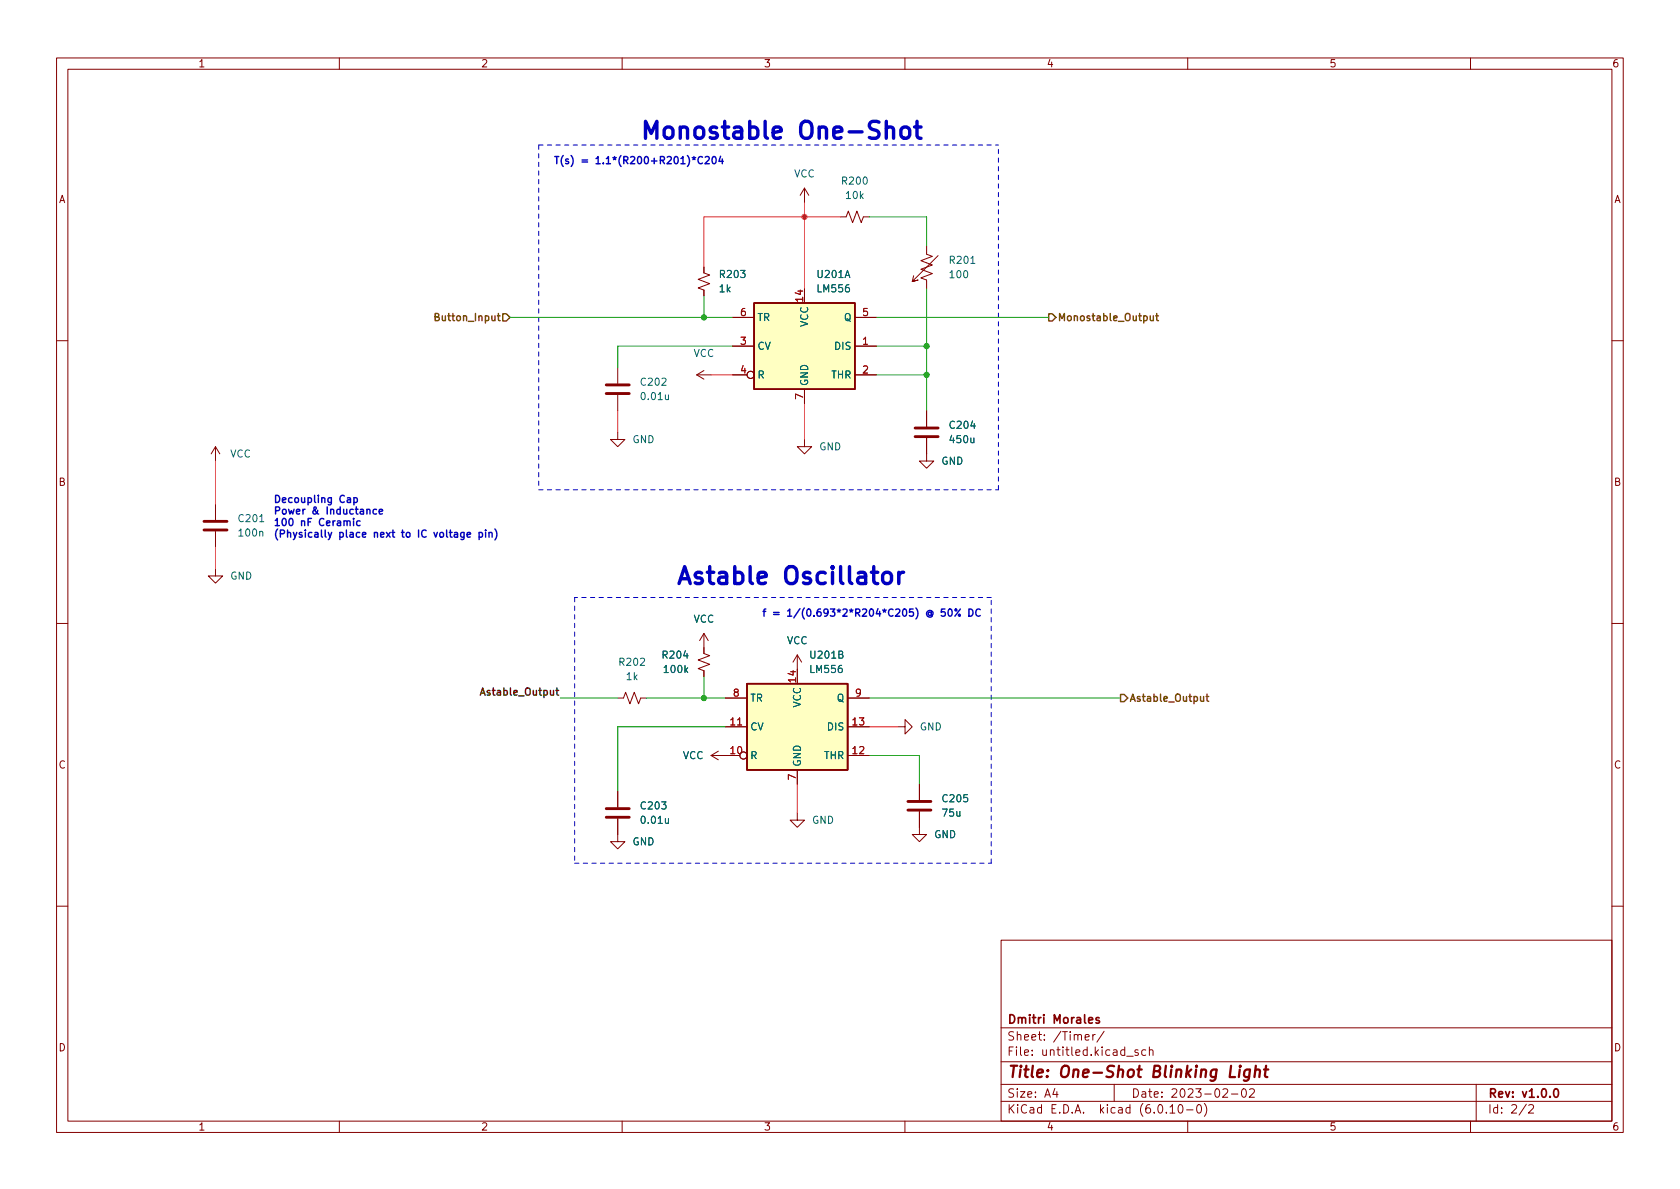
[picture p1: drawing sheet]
(kicad_sch (version 20211123) (generator eeschema)

 (paper "A4")

 (title_block
  (title "One-Shot Blinking Light")
  (date "2023-02-02")
  (rev "v1.0.0")
  (company "Dmitri Morales"))

 (lib_symbols
  (symbol "Device:C" (pin_numbers hide) (pin_names (offset 0.254)) (in_bom yes) (on_board yes)
   (property "Reference" "C" (id 0) (at 0.635 2.54 0) (effects (font (size 1.27 1.27)) (justify left)))
   (property "Value" "C" (id 1) (at 0.635 -2.54 0) (effects (font (size 1.27 1.27)) (justify left)))
   (property "Footprint" "" (id 2) (at 0.9652 -3.81 0) (effects (font (size 1.27 1.27)) hide))
   (property "Datasheet" "~" (id 3) (at 0 0 0) (effects (font (size 1.27 1.27)) hide))
   (symbol "C_0_1"
    (polyline (pts (xy -2.032 -0.762) (xy 2.032 -0.762)) (stroke (width 0.508) (type default) (color 0 0 0 0)) (fill (type none)))
    (polyline (pts (xy -2.032 0.762) (xy 2.032 0.762)) (stroke (width 0.508) (type default) (color 0 0 0 0)) (fill (type none))))
   (symbol "C_1_1"
    (pin passive line (at 0 3.81 270) (length 2.794) (name "~" (effects (font (size 1.27 1.27)))) (number "1" (effects (font (size 1.27 1.27)))))
    (pin passive line (at 0 -3.81 90) (length 2.794) (name "~" (effects (font (size 1.27 1.27)))) (number "2" (effects (font (size 1.27 1.27)))))))
  (symbol "Device:R_Small_US" (pin_numbers hide) (pin_names (offset 0.254) hide) (in_bom yes) (on_board yes)
   (property "Reference" "R" (id 0) (at 0.762 0.508 0) (effects (font (size 1.27 1.27)) (justify left)))
   (property "Value" "R_Small_US" (id 1) (at 0.762 -1.016 0) (effects (font (size 1.27 1.27)) (justify left)))
   (property "Footprint" "" (id 2) (at 0 0 0) (effects (font (size 1.27 1.27)) hide))
   (property "Datasheet" "~" (id 3) (at 0 0 0) (effects (font (size 1.27 1.27)) hide))
   (symbol "R_Small_US_1_1"
    (polyline (pts (xy 0 0) (xy 1.016 -0.381) (xy 0 -0.762) (xy -1.016 -1.143) (xy 0 -1.524)) (stroke (width 0) (type default) (color 0 0 0 0)) (fill (type none)))
    (polyline (pts (xy 0 1.524) (xy 1.016 1.143) (xy 0 0.762) (xy -1.016 0.381) (xy 0 0)) (stroke (width 0) (type default) (color 0 0 0 0)) (fill (type none)))
    (pin passive line (at 0 2.54 270) (length 1.016) (name "~" (effects (font (size 1.27 1.27)))) (number "1" (effects (font (size 1.27 1.27)))))
    (pin passive line (at 0 -2.54 90) (length 1.016) (name "~" (effects (font (size 1.27 1.27)))) (number "2" (effects (font (size 1.27 1.27)))))))
  (symbol "Device:R_Variable_US" (pin_numbers hide) (pin_names (offset 0)) (in_bom yes) (on_board yes)
   (property "Reference" "R" (id 0) (at 2.54 -2.54 90) (effects (font (size 1.27 1.27)) (justify left)))
   (property "Value" "R_Variable_US" (id 1) (at -2.54 -1.27 90) (effects (font (size 1.27 1.27)) (justify left)))
   (property "Footprint" "" (id 2) (at -1.778 0 90) (effects (font (size 1.27 1.27)) hide))
   (property "Datasheet" "~" (id 3) (at 0 0 0) (effects (font (size 1.27 1.27)) hide))
   (symbol "R_Variable_US_0_1"
    (polyline (pts (xy 0 -2.286) (xy 0 -2.54)) (stroke (width 0) (type default) (color 0 0 0 0)) (fill (type none)))
    (polyline (pts (xy 0 2.286) (xy 0 2.54)) (stroke (width 0) (type default) (color 0 0 0 0)) (fill (type none)))
    (polyline (pts (xy 0 -0.762) (xy 1.016 -1.143) (xy 0 -1.524) (xy -1.016 -1.905) (xy 0 -2.286)) (stroke (width 0) (type default) (color 0 0 0 0)) (fill (type none)))
    (polyline (pts (xy 0 0.762) (xy 1.016 0.381) (xy 0 0) (xy -1.016 -0.381) (xy 0 -0.762)) (stroke (width 0) (type default) (color 0 0 0 0)) (fill (type none)))
    (polyline (pts (xy 0 2.286) (xy 1.016 1.905) (xy 0 1.524) (xy -1.016 1.143) (xy 0 0.762)) (stroke (width 0.1524) (type default) (color 0 0 0 0)) (fill (type none)))
    (polyline (pts (xy 2.286 1.524) (xy 2.54 2.54) (xy 1.524 2.286) (xy 2.54 2.54) (xy -2.032 -2.032)) (stroke (width 0.1524) (type default) (color 0 0 0 0)) (fill (type none))))
   (symbol "R_Variable_US_1_1"
    (pin passive line (at 0 3.81 270) (length 1.27) (name "~" (effects (font (size 1.27 1.27)))) (number "1" (effects (font (size 1.27 1.27)))))
    (pin passive line (at 0 -3.81 90) (length 1.27) (name "~" (effects (font (size 1.27 1.27)))) (number "2" (effects (font (size 1.27 1.27)))))))
  (symbol "Timer:LM556" (in_bom yes) (on_board yes)
   (property "Reference" "U" (id 0) (at -10.16 8.89 0) (effects (font (size 1.27 1.27)) (justify left)))
   (property "Value" "LM556" (id 1) (at -10.16 -8.89 0) (effects (font (size 1.27 1.27)) (justify left)))
   (property "Footprint" "" (id 2) (at 0 0 0) (effects (font (size 1.27 1.27)) hide))
   (property "Datasheet" "http://www.ti.com/lit/ds/symlink/lm556.pdf" (id 3) (at 0 0 0) (effects (font (size 1.27 1.27)) hide))
   (symbol "LM556_0_0"
    (pin power_in line (at 0 10.16 270) (length 2.54) (name "VCC" (effects (font (size 1.27 1.27)))) (number "14" (effects (font (size 1.27 1.27)))))
    (pin power_in line (at 0 -10.16 90) (length 2.54) (name "GND" (effects (font (size 1.27 1.27)))) (number "7" (effects (font (size 1.27 1.27))))))
   (symbol "LM556_0_1"
    (rectangle (start -8.89 -7.62) (end 8.89 7.62) (stroke (width 0.254) (type default) (color 0 0 0 0)) (fill (type background)))
    (rectangle (start -8.89 -7.62) (end 8.89 7.62) (stroke (width 0.254) (type default) (color 0 0 0 0)) (fill (type background))))
   (symbol "LM556_1_1"
    (pin input line (at 12.7 0 180) (length 3.81) (name "DIS" (effects (font (size 1.27 1.27)))) (number "1" (effects (font (size 1.27 1.27)))))
    (pin input line (at 12.7 -5.08 180) (length 3.81) (name "THR" (effects (font (size 1.27 1.27)))) (number "2" (effects (font (size 1.27 1.27)))))
    (pin input line (at -12.7 0 0) (length 3.81) (name "CV" (effects (font (size 1.27 1.27)))) (number "3" (effects (font (size 1.27 1.27)))))
    (pin input inverted (at -12.7 -5.08 0) (length 3.81) (name "R" (effects (font (size 1.27 1.27)))) (number "4" (effects (font (size 1.27 1.27)))))
    (pin output line (at 12.7 5.08 180) (length 3.81) (name "Q" (effects (font (size 1.27 1.27)))) (number "5" (effects (font (size 1.27 1.27)))))
    (pin input line (at -12.7 5.08 0) (length 3.81) (name "TR" (effects (font (size 1.27 1.27)))) (number "6" (effects (font (size 1.27 1.27))))))
   (symbol "LM556_2_1"
    (pin input inverted (at -12.7 -5.08 0) (length 3.81) (name "R" (effects (font (size 1.27 1.27)))) (number "10" (effects (font (size 1.27 1.27)))))
    (pin input line (at -12.7 0 0) (length 3.81) (name "CV" (effects (font (size 1.27 1.27)))) (number "11" (effects (font (size 1.27 1.27)))))
    (pin input line (at 12.7 -5.08 180) (length 3.81) (name "THR" (effects (font (size 1.27 1.27)))) (number "12" (effects (font (size 1.27 1.27)))))
    (pin input line (at 12.7 0 180) (length 3.81) (name "DIS" (effects (font (size 1.27 1.27)))) (number "13" (effects (font (size 1.27 1.27)))))
    (pin input line (at -12.7 5.08 0) (length 3.81) (name "TR" (effects (font (size 1.27 1.27)))) (number "8" (effects (font (size 1.27 1.27)))))
    (pin output line (at 12.7 5.08 180) (length 3.81) (name "Q" (effects (font (size 1.27 1.27)))) (number "9" (effects (font (size 1.27 1.27)))))))
  (symbol "power:GND" (power) (pin_names (offset 0)) (in_bom yes) (on_board yes)
   (property "Reference" "#PWR" (id 0) (at 0 -6.35 0) (effects (font (size 1.27 1.27)) hide))
   (property "Value" "GND" (id 1) (at 0 -3.81 0) (effects (font (size 1.27 1.27))))
   (property "Footprint" "" (id 2) (at 0 0 0) (effects (font (size 1.27 1.27)) hide))
   (property "Datasheet" "" (id 3) (at 0 0 0) (effects (font (size 1.27 1.27)) hide))
   (symbol "GND_0_1"
    (polyline (pts (xy 0 0) (xy 0 -1.27) (xy 1.27 -1.27) (xy 0 -2.54) (xy -1.27 -1.27) (xy 0 -1.27)) (stroke (width 0) (type default) (color 0 0 0 0)) (fill (type none))))
   (symbol "GND_1_1"
    (pin power_in line (at 0 0 270) (length 0) hide (name "GND" (effects (font (size 1.27 1.27)))) (number "1" (effects (font (size 1.27 1.27)))))))
  (symbol "power:VCC" (power) (pin_names (offset 0)) (in_bom yes) (on_board yes)
   (property "Reference" "#PWR" (id 0) (at 0 -3.81 0) (effects (font (size 1.27 1.27)) hide))
   (property "Value" "VCC" (id 1) (at 0 3.81 0) (effects (font (size 1.27 1.27))))
   (property "Footprint" "" (id 2) (at 0 0 0) (effects (font (size 1.27 1.27)) hide))
   (property "Datasheet" "" (id 3) (at 0 0 0) (effects (font (size 1.27 1.27)) hide))
   (symbol "VCC_0_1"
    (polyline (pts (xy -0.762 1.27) (xy 0 2.54)) (stroke (width 0) (type default) (color 0 0 0 0)) (fill (type none)))
    (polyline (pts (xy 0 0) (xy 0 2.54)) (stroke (width 0) (type default) (color 0 0 0 0)) (fill (type none)))
    (polyline (pts (xy 0 2.54) (xy 0.762 1.27)) (stroke (width 0) (type default) (color 0 0 0 0)) (fill (type none))))
   (symbol "VCC_1_1"
    (pin power_in line (at 0 0 90) (length 0) hide (name "VCC" (effects (font (size 1.27 1.27)))) (number "1" (effects (font (size 1.27 1.27))))))))

 (junction (at 163.83 60.96) (diameter 0) (color 0 0 0 0))
 (junction (at 124.46 55.88) (diameter 0) (color 0 0 0 0))
 (junction (at 124.46 123.19) (diameter 0) (color 0 0 0 0))
 (junction (at 142.24 38.1) (diameter 0) (color 0 0 0 0))
 (junction (at 163.83 66.04) (diameter 0) (color 0 0 0 0))

 (wire (pts (xy 154.94 60.96) (xy 163.83 60.96)) (stroke (width 0) (type default) (color 0 0 0 0)))
 (polyline (pts (xy 175.26 105.41) (xy 101.6 105.41)) (stroke (width 0) (type default) (color 0 0 0 0)))

 (wire (pts (xy 124.46 52.07) (xy 124.46 55.88)) (stroke (width 0) (type default) (color 0 0 0 0)))
 (wire (pts (xy 142.24 38.1) (xy 148.59 38.1)) (stroke (width 0) (type default) (color 0 0 0 0)))
 (wire (pts (xy 142.24 38.1) (xy 142.24 50.8)) (stroke (width 0) (type default) (color 0 0 0 0)))
 (wire (pts (xy 109.22 60.96) (xy 109.22 64.77)) (stroke (width 0) (type default) (color 0 0 0 0)))
 (wire (pts (xy 124.46 38.1) (xy 142.24 38.1)) (stroke (width 0) (type default) (color 0 0 0 0)))
 (wire (pts (xy 163.83 38.1) (xy 163.83 43.18)) (stroke (width 0) (type default) (color 0 0 0 0)))
 (polyline (pts (xy 95.25 25.4) (xy 95.25 86.36)) (stroke (width 0) (type default) (color 0 0 0 0)))

 (wire (pts (xy 129.54 60.96) (xy 109.22 60.96)) (stroke (width 0) (type default) (color 0 0 0 0)))
 (wire (pts (xy 109.22 72.39) (xy 109.22 76.2)) (stroke (width 0) (type default) (color 0 0 0 0)))
 (wire (pts (xy 128.27 128.27) (xy 109.22 128.27)) (stroke (width 0) (type default) (color 0 0 0 0)))
 (wire (pts (xy 153.67 128.27) (xy 158.75 128.27)) (stroke (width 0) (type default) (color 0 0 0 0)))
 (wire (pts (xy 114.3 123.19) (xy 124.46 123.19)) (stroke (width 0) (type default) (color 0 0 0 0)))
 (wire (pts (xy 153.67 123.19) (xy 198.12 123.19)) (stroke (width 0) (type default) (color 0 0 0 0)))
 (wire (pts (xy 90.17 55.88) (xy 124.46 55.88)) (stroke (width 0) (type default) (color 0 0 0 0)))
 (wire (pts (xy 140.97 138.43) (xy 140.97 143.51)) (stroke (width 0) (type default) (color 0 0 0 0)))
 (wire (pts (xy 162.56 133.35) (xy 162.56 138.43)) (stroke (width 0) (type default) (color 0 0 0 0)))
 (wire (pts (xy 109.22 128.27) (xy 109.22 139.7)) (stroke (width 0) (type default) (color 0 0 0 0)))
 (wire (pts (xy 38.1 96.52) (xy 38.1 100.33)) (stroke (width 0) (type default) (color 0 0 0 0)))
 (wire (pts (xy 125.73 66.04) (xy 129.54 66.04)) (stroke (width 0) (type default) (color 0 0 0 0)))
 (wire (pts (xy 142.24 35.56) (xy 142.24 38.1)) (stroke (width 0) (type default) (color 0 0 0 0)))
 (polyline (pts (xy 95.25 25.4) (xy 176.53 25.4)) (stroke (width 0) (type default) (color 0 0 0 0)))

 (wire (pts (xy 124.46 119.38) (xy 124.46 123.19)) (stroke (width 0) (type default) (color 0 0 0 0)))
 (wire (pts (xy 124.46 123.19) (xy 128.27 123.19)) (stroke (width 0) (type default) (color 0 0 0 0)))
 (wire (pts (xy 153.67 133.35) (xy 162.56 133.35)) (stroke (width 0) (type default) (color 0 0 0 0)))
 (wire (pts (xy 154.94 55.88) (xy 185.42 55.88)) (stroke (width 0) (type default) (color 0 0 0 0)))
 (wire (pts (xy 142.24 71.12) (xy 142.24 77.47)) (stroke (width 0) (type default) (color 0 0 0 0)))
 (wire (pts (xy 38.1 81.28) (xy 38.1 88.9)) (stroke (width 0) (type default) (color 0 0 0 0)))
 (polyline (pts (xy 175.26 152.4) (xy 175.26 105.41)) (stroke (width 0) (type default) (color 0 0 0 0)))
 (polyline (pts (xy 176.53 86.36) (xy 176.53 25.4)) (stroke (width 0) (type default) (color 0 0 0 0)))

 (wire (pts (xy 154.94 66.04) (xy 163.83 66.04)) (stroke (width 0) (type default) (color 0 0 0 0)))
 (polyline (pts (xy 101.6 105.41) (xy 101.6 152.4)) (stroke (width 0) (type default) (color 0 0 0 0)))

 (wire (pts (xy 124.46 46.99) (xy 124.46 38.1)) (stroke (width 0) (type default) (color 0 0 0 0)))
 (wire (pts (xy 124.46 55.88) (xy 129.54 55.88)) (stroke (width 0) (type default) (color 0 0 0 0)))
 (wire (pts (xy 163.83 66.04) (xy 163.83 72.39)) (stroke (width 0) (type default) (color 0 0 0 0)))
 (polyline (pts (xy 101.6 152.4) (xy 175.26 152.4)) (stroke (width 0) (type default) (color 0 0 0 0)))

 (wire (pts (xy 163.83 50.8) (xy 163.83 60.96)) (stroke (width 0) (type default) (color 0 0 0 0)))
 (wire (pts (xy 99.06 123.19) (xy 109.22 123.19)) (stroke (width 0) (type default) (color 0 0 0 0)))
 (polyline (pts (xy 95.25 86.36) (xy 176.53 86.36)) (stroke (width 0) (type default) (color 0 0 0 0)))

 (wire (pts (xy 163.83 60.96) (xy 163.83 66.04)) (stroke (width 0) (type default) (color 0 0 0 0)))
 (wire (pts (xy 153.67 38.1) (xy 163.83 38.1)) (stroke (width 0) (type default) (color 0 0 0 0)))

 (text "f = 1/(0.693*2*R204*C205) @ 50% DC" (at 134.62 109.22 0) (effects (font (size 1.27 1.27) bold) (justify left bottom)))
 (text "Decoupling Cap\nPower & Inductance\n100 nF Ceramic\n(Physically place next to IC voltage pin)" (at 48.26 95.25 0) (effects (font (size 1.27 1.27) bold) (justify left bottom)))
 (text "T(s) = 1.1*(R200+R201)*C204" (at 97.79 29.21 0) (effects (font (size 1.27 1.27) bold) (justify left bottom)))
 (text "Monostable One-Shot" (at 113.03 25.4 0) (effects (font (size 3 3) bold) (justify left bottom)))
 (text "Astable Oscillator\n" (at 119.38 104.14 0) (effects (font (size 3 3) bold) (justify left bottom)))

 (label "Astable_Output" (at 99.06 123.19 180) (effects (font (size 1.27 1.27) bold) (justify right bottom)))

 (hierarchical_label "Button_Input" (shape input) (at 90.17 55.88 180) (effects (font (size 1.27 1.27) bold) (justify right)))
 (hierarchical_label "Astable_Output" (shape output) (at 198.12 123.19 0) (effects (font (size 1.27 1.27) bold) (justify left)))
 (hierarchical_label "Monostable_Output" (shape output) (at 185.42 55.88 0) (effects (font (size 1.27 1.27) bold) (justify left)))

 (symbol (lib_id "Device:C") (at 109.22 143.51 0) (unit 1) (in_bom yes) (on_board yes) (fields_autoplaced)
  (property "Reference" "C203" (id 0) (at 113.03 142.2399 0) (effects (font (size 1.27 1.27)) (justify left)))
  (property "Value" "0.01u" (id 1) (at 113.03 144.7799 0) (effects (font (size 1.27 1.27)) (justify left)))
  (property "Footprint" "" (id 2) (at 110.1852 147.32 0) (effects (font (size 1.27 1.27)) hide))
  (property "Datasheet" "~" (id 3) (at 109.22 143.51 0) (effects (font (size 1.27 1.27)) hide)) (pin "1") (pin "2"))

 (symbol (lib_id "power:GND") (at 109.22 147.32 0) (unit 1) (in_bom yes) (on_board yes) (fields_autoplaced)
  (property "Reference" "#PWR0204" (id 0) (at 109.22 153.67 0) (effects (font (size 1.27 1.27)) hide))
  (property "Value" "GND" (id 1) (at 111.76 148.5899 0) (effects (font (size 1.27 1.27)) (justify left)))
  (property "Footprint" "" (id 2) (at 109.22 147.32 0) (effects (font (size 1.27 1.27)) hide))
  (property "Datasheet" "" (id 3) (at 109.22 147.32 0) (effects (font (size 1.27 1.27)) hide)) (pin "1"))

 (symbol (lib_id "power:GND") (at 109.22 76.2 0) (unit 1) (in_bom yes) (on_board yes) (fields_autoplaced)
  (property "Reference" "#PWR0203" (id 0) (at 109.22 82.55 0) (effects (font (size 1.27 1.27)) hide))
  (property "Value" "GND" (id 1) (at 111.76 77.4699 0) (effects (font (size 1.27 1.27)) (justify left)))
  (property "Footprint" "" (id 2) (at 109.22 76.2 0) (effects (font (size 1.27 1.27)) hide))
  (property "Datasheet" "" (id 3) (at 109.22 76.2 0) (effects (font (size 1.27 1.27)) hide)) (pin "1"))

 (symbol (lib_id "Device:C") (at 109.22 68.58 0) (unit 1) (in_bom yes) (on_board yes) (fields_autoplaced)
  (property "Reference" "C202" (id 0) (at 113.03 67.3099 0) (effects (font (size 1.27 1.27)) (justify left)))
  (property "Value" "0.01u" (id 1) (at 113.03 69.8499 0) (effects (font (size 1.27 1.27)) (justify left)))
  (property "Footprint" "" (id 2) (at 110.1852 72.39 0) (effects (font (size 1.27 1.27)) hide))
  (property "Datasheet" "~" (id 3) (at 109.22 68.58 0) (effects (font (size 1.27 1.27)) hide)) (pin "1") (pin "2"))

 (symbol (lib_id "power:GND") (at 158.75 128.27 90) (unit 1) (in_bom yes) (on_board yes) (fields_autoplaced)
  (property "Reference" "#PWR0212" (id 0) (at 165.1 128.27 0) (effects (font (size 1.27 1.27)) hide))
  (property "Value" "GND" (id 1) (at 162.56 128.2699 90) (effects (font (size 1.27 1.27)) (justify right)))
  (property "Footprint" "" (id 2) (at 158.75 128.27 0) (effects (font (size 1.27 1.27)) hide))
  (property "Datasheet" "" (id 3) (at 158.75 128.27 0) (effects (font (size 1.27 1.27)) hide)) (pin "1"))

 (symbol (lib_id "Timer:LM556") (at 140.97 128.27 0) (unit 2) (in_bom yes) (on_board yes) (fields_autoplaced)
  (property "Reference" "U201" (id 0) (at 142.9894 115.57 0) (effects (font (size 1.27 1.27)) (justify left)))
  (property "Value" "LM556" (id 1) (at 142.9894 118.11 0) (effects (font (size 1.27 1.27)) (justify left)))
  (property "Footprint" "" (id 2) (at 140.97 128.27 0) (effects (font (size 1.27 1.27)) hide))
  (property "Datasheet" "http://www.ti.com/lit/ds/symlink/lm556.pdf" (id 3) (at 140.97 128.27 0) (effects (font (size 1.27 1.27)) hide)) (pin "14") (pin "7") (pin "1") (pin "2") (pin "3") (pin "4") (pin "5") (pin "6") (pin "10") (pin "11") (pin "12") (pin "13") (pin "8") (pin "9"))

 (symbol (lib_id "power:VCC") (at 38.1 81.28 0) (unit 1) (in_bom yes) (on_board yes) (fields_autoplaced)
  (property "Reference" "#PWR0201" (id 0) (at 38.1 85.09 0) (effects (font (size 1.27 1.27)) hide))
  (property "Value" "VCC" (id 1) (at 40.64 80.0099 0) (effects (font (size 1.27 1.27)) (justify left)))
  (property "Footprint" "" (id 2) (at 38.1 81.28 0) (effects (font (size 1.27 1.27)) hide))
  (property "Datasheet" "" (id 3) (at 38.1 81.28 0) (effects (font (size 1.27 1.27)) hide)) (pin "1"))

 (symbol (lib_id "power:GND") (at 142.24 77.47 0) (unit 1) (in_bom yes) (on_board yes) (fields_autoplaced)
  (property "Reference" "#PWR0211" (id 0) (at 142.24 83.82 0) (effects (font (size 1.27 1.27)) hide))
  (property "Value" "GND" (id 1) (at 144.78 78.7399 0) (effects (font (size 1.27 1.27)) (justify left)))
  (property "Footprint" "" (id 2) (at 142.24 77.47 0) (effects (font (size 1.27 1.27)) hide))
  (property "Datasheet" "" (id 3) (at 142.24 77.47 0) (effects (font (size 1.27 1.27)) hide)) (pin "1"))

 (symbol (lib_id "power:VCC") (at 140.97 118.11 0) (unit 1) (in_bom yes) (on_board yes) (fields_autoplaced)
  (property "Reference" "#PWR0208" (id 0) (at 140.97 121.92 0) (effects (font (size 1.27 1.27)) hide))
  (property "Value" "VCC" (id 1) (at 140.97 113.03 0))
  (property "Footprint" "" (id 2) (at 140.97 118.11 0) (effects (font (size 1.27 1.27)) hide))
  (property "Datasheet" "" (id 3) (at 140.97 118.11 0) (effects (font (size 1.27 1.27)) hide)) (pin "1"))

 (symbol (lib_id "power:GND") (at 163.83 80.01 0) (unit 1) (in_bom yes) (on_board yes) (fields_autoplaced)
  (property "Reference" "#PWR0214" (id 0) (at 163.83 86.36 0) (effects (font (size 1.27 1.27)) hide))
  (property "Value" "GND" (id 1) (at 166.37 81.2799 0) (effects (font (size 1.27 1.27)) (justify left)))
  (property "Footprint" "" (id 2) (at 163.83 80.01 0) (effects (font (size 1.27 1.27)) hide))
  (property "Datasheet" "" (id 3) (at 163.83 80.01 0) (effects (font (size 1.27 1.27)) hide)) (pin "1"))

 (symbol (lib_id "Timer:LM556") (at 142.24 60.96 0) (unit 1) (in_bom yes) (on_board yes) (fields_autoplaced)
  (property "Reference" "U201" (id 0) (at 144.2594 48.26 0) (effects (font (size 1.27 1.27)) (justify left)))
  (property "Value" "LM556" (id 1) (at 144.2594 50.8 0) (effects (font (size 1.27 1.27)) (justify left)))
  (property "Footprint" "" (id 2) (at 142.24 60.96 0) (effects (font (size 1.27 1.27)) hide))
  (property "Datasheet" "http://www.ti.com/lit/ds/symlink/lm556.pdf" (id 3) (at 142.24 60.96 0) (effects (font (size 1.27 1.27)) hide)) (pin "14") (pin "7") (pin "1") (pin "2") (pin "3") (pin "4") (pin "5") (pin "6") (pin "10") (pin "11") (pin "12") (pin "13") (pin "8") (pin "9"))

 (symbol (lib_id "Device:C") (at 163.83 76.2 0) (unit 1) (in_bom yes) (on_board yes) (fields_autoplaced)
  (property "Reference" "C204" (id 0) (at 167.64 74.9299 0) (effects (font (size 1.27 1.27)) (justify left)))
  (property "Value" "450u" (id 1) (at 167.64 77.4699 0) (effects (font (size 1.27 1.27)) (justify left)))
  (property "Footprint" "" (id 2) (at 164.7952 80.01 0) (effects (font (size 1.27 1.27)) hide))
  (property "Datasheet" "~" (id 3) (at 163.83 76.2 0) (effects (font (size 1.27 1.27)) hide)) (pin "1") (pin "2"))

 (symbol (lib_id "Device:C") (at 162.56 142.24 0) (unit 1) (in_bom yes) (on_board yes) (fields_autoplaced)
  (property "Reference" "C205" (id 0) (at 166.37 140.9699 0) (effects (font (size 1.27 1.27)) (justify left)))
  (property "Value" "75u" (id 1) (at 166.37 143.5099 0) (effects (font (size 1.27 1.27)) (justify left)))
  (property "Footprint" "" (id 2) (at 163.5252 146.05 0) (effects (font (size 1.27 1.27)) hide))
  (property "Datasheet" "~" (id 3) (at 162.56 142.24 0) (effects (font (size 1.27 1.27)) hide)) (pin "1") (pin "2"))

 (symbol (lib_id "power:GND") (at 162.56 146.05 0) (unit 1) (in_bom yes) (on_board yes) (fields_autoplaced)
  (property "Reference" "#PWR0213" (id 0) (at 162.56 152.4 0) (effects (font (size 1.27 1.27)) hide))
  (property "Value" "GND" (id 1) (at 165.1 147.3199 0) (effects (font (size 1.27 1.27)) (justify left)))
  (property "Footprint" "" (id 2) (at 162.56 146.05 0) (effects (font (size 1.27 1.27)) hide))
  (property "Datasheet" "" (id 3) (at 162.56 146.05 0) (effects (font (size 1.27 1.27)) hide)) (pin "1"))

 (symbol (lib_id "power:GND") (at 38.1 100.33 0) (unit 1) (in_bom yes) (on_board yes) (fields_autoplaced)
  (property "Reference" "#PWR0202" (id 0) (at 38.1 106.68 0) (effects (font (size 1.27 1.27)) hide))
  (property "Value" "GND" (id 1) (at 40.64 101.5999 0) (effects (font (size 1.27 1.27)) (justify left)))
  (property "Footprint" "" (id 2) (at 38.1 100.33 0) (effects (font (size 1.27 1.27)) hide))
  (property "Datasheet" "" (id 3) (at 38.1 100.33 0) (effects (font (size 1.27 1.27)) hide)) (pin "1"))

 (symbol (lib_id "power:VCC") (at 124.46 114.3 0) (unit 1) (in_bom yes) (on_board yes) (fields_autoplaced)
  (property "Reference" "#PWR0205" (id 0) (at 124.46 118.11 0) (effects (font (size 1.27 1.27)) hide))
  (property "Value" "VCC" (id 1) (at 124.46 109.22 0))
  (property "Footprint" "" (id 2) (at 124.46 114.3 0) (effects (font (size 1.27 1.27)) hide))
  (property "Datasheet" "" (id 3) (at 124.46 114.3 0) (effects (font (size 1.27 1.27)) hide)) (pin "1"))

 (symbol (lib_id "Device:R_Small_US") (at 124.46 49.53 0) (unit 1) (in_bom yes) (on_board yes) (fields_autoplaced)
  (property "Reference" "R203" (id 0) (at 127 48.2599 0) (effects (font (size 1.27 1.27)) (justify left)))
  (property "Value" "1k" (id 1) (at 127 50.7999 0) (effects (font (size 1.27 1.27)) (justify left)))
  (property "Footprint" "" (id 2) (at 124.46 49.53 0) (effects (font (size 1.27 1.27)) hide))
  (property "Datasheet" "~" (id 3) (at 124.46 49.53 0) (effects (font (size 1.27 1.27)) hide)) (pin "1") (pin "2"))

 (symbol (lib_id "power:GND") (at 140.97 143.51 0) (unit 1) (in_bom yes) (on_board yes) (fields_autoplaced)
  (property "Reference" "#PWR0209" (id 0) (at 140.97 149.86 0) (effects (font (size 1.27 1.27)) hide))
  (property "Value" "GND" (id 1) (at 143.51 144.7799 0) (effects (font (size 1.27 1.27)) (justify left)))
  (property "Footprint" "" (id 2) (at 140.97 143.51 0) (effects (font (size 1.27 1.27)) hide))
  (property "Datasheet" "" (id 3) (at 140.97 143.51 0) (effects (font (size 1.27 1.27)) hide)) (pin "1"))

 (symbol (lib_id "Device:R_Variable_US") (at 163.83 46.99 180) (unit 1) (in_bom yes) (on_board yes) (fields_autoplaced)
  (property "Reference" "R201" (id 0) (at 167.64 45.758 0) (effects (font (size 1.27 1.27)) (justify right)))
  (property "Value" "100" (id 1) (at 167.64 48.298 0) (effects (font (size 1.27 1.27)) (justify right)))
  (property "Footprint" "" (id 2) (at 165.608 46.99 90) (effects (font (size 1.27 1.27)) hide))
  (property "Datasheet" "~" (id 3) (at 163.83 46.99 0) (effects (font (size 1.27 1.27)) hide)) (pin "1") (pin "2"))

 (symbol (lib_id "power:VCC") (at 142.24 35.56 0) (unit 1) (in_bom yes) (on_board yes) (fields_autoplaced)
  (property "Reference" "#PWR0210" (id 0) (at 142.24 39.37 0) (effects (font (size 1.27 1.27)) hide))
  (property "Value" "VCC" (id 1) (at 142.24 30.48 0))
  (property "Footprint" "" (id 2) (at 142.24 35.56 0) (effects (font (size 1.27 1.27)) hide))
  (property "Datasheet" "" (id 3) (at 142.24 35.56 0) (effects (font (size 1.27 1.27)) hide)) (pin "1"))

 (symbol (lib_id "power:VCC") (at 128.27 133.35 90) (unit 1) (in_bom yes) (on_board yes) (fields_autoplaced)
  (property "Reference" "#PWR0207" (id 0) (at 132.08 133.35 0) (effects (font (size 1.27 1.27)) hide))
  (property "Value" "VCC" (id 1) (at 124.46 133.3499 90) (effects (font (size 1.27 1.27)) (justify left)))
  (property "Footprint" "" (id 2) (at 128.27 133.35 0) (effects (font (size 1.27 1.27)) hide))
  (property "Datasheet" "" (id 3) (at 128.27 133.35 0) (effects (font (size 1.27 1.27)) hide)) (pin "1"))

 (symbol (lib_id "power:VCC") (at 125.73 66.04 90) (unit 1) (in_bom yes) (on_board yes) (fields_autoplaced)
  (property "Reference" "#PWR0206" (id 0) (at 129.54 66.04 0) (effects (font (size 1.27 1.27)) hide))
  (property "Value" "VCC" (id 1) (at 124.46 62.23 90))
  (property "Footprint" "" (id 2) (at 125.73 66.04 0) (effects (font (size 1.27 1.27)) hide))
  (property "Datasheet" "" (id 3) (at 125.73 66.04 0) (effects (font (size 1.27 1.27)) hide)) (pin "1"))

 (symbol (lib_id "Device:C") (at 38.1 92.71 0) (unit 1) (in_bom yes) (on_board yes) (fields_autoplaced)
  (property "Reference" "C201" (id 0) (at 41.91 91.4399 0) (effects (font (size 1.27 1.27)) (justify left)))
  (property "Value" "100n" (id 1) (at 41.91 93.9799 0) (effects (font (size 1.27 1.27)) (justify left)))
  (property "Footprint" "" (id 2) (at 39.0652 96.52 0) (effects (font (size 1.27 1.27)) hide))
  (property "Datasheet" "~" (id 3) (at 38.1 92.71 0) (effects (font (size 1.27 1.27)) hide)) (pin "1") (pin "2"))

 (symbol (lib_id "Device:R_Small_US") (at 111.76 123.19 90) (unit 1) (in_bom yes) (on_board yes)
  (property "Reference" "R202" (id 0) (at 111.76 116.84 90))
  (property "Value" "1k" (id 1) (at 111.76 119.38 90))
  (property "Footprint" "" (id 2) (at 111.76 123.19 0) (effects (font (size 1.27 1.27)) hide))
  (property "Datasheet" "~" (id 3) (at 111.76 123.19 0) (effects (font (size 1.27 1.27)) hide)) (pin "1") (pin "2"))

 (symbol (lib_id "Device:R_Small_US") (at 151.13 38.1 90) (unit 1) (in_bom yes) (on_board yes) (fields_autoplaced)
  (property "Reference" "R200" (id 0) (at 151.13 31.75 90))
  (property "Value" "10k" (id 1) (at 151.13 34.29 90))
  (property "Footprint" "" (id 2) (at 151.13 38.1 0) (effects (font (size 1.27 1.27)) hide))
  (property "Datasheet" "~" (id 3) (at 151.13 38.1 0) (effects (font (size 1.27 1.27)) hide)) (pin "1") (pin "2"))

 (symbol (lib_id "Device:R_Small_US") (at 124.46 116.84 0) (unit 1) (in_bom yes) (on_board yes) (fields_autoplaced)
  (property "Reference" "R204" (id 0) (at 121.92 115.5699 0) (effects (font (size 1.27 1.27)) (justify right)))
  (property "Value" "100k" (id 1) (at 121.92 118.1099 0) (effects (font (size 1.27 1.27)) (justify right)))
  (property "Footprint" "" (id 2) (at 124.46 116.84 0) (effects (font (size 1.27 1.27)) hide))
  (property "Datasheet" "~" (id 3) (at 124.46 116.84 0) (effects (font (size 1.27 1.27)) hide)) (pin "1") (pin "2")))
